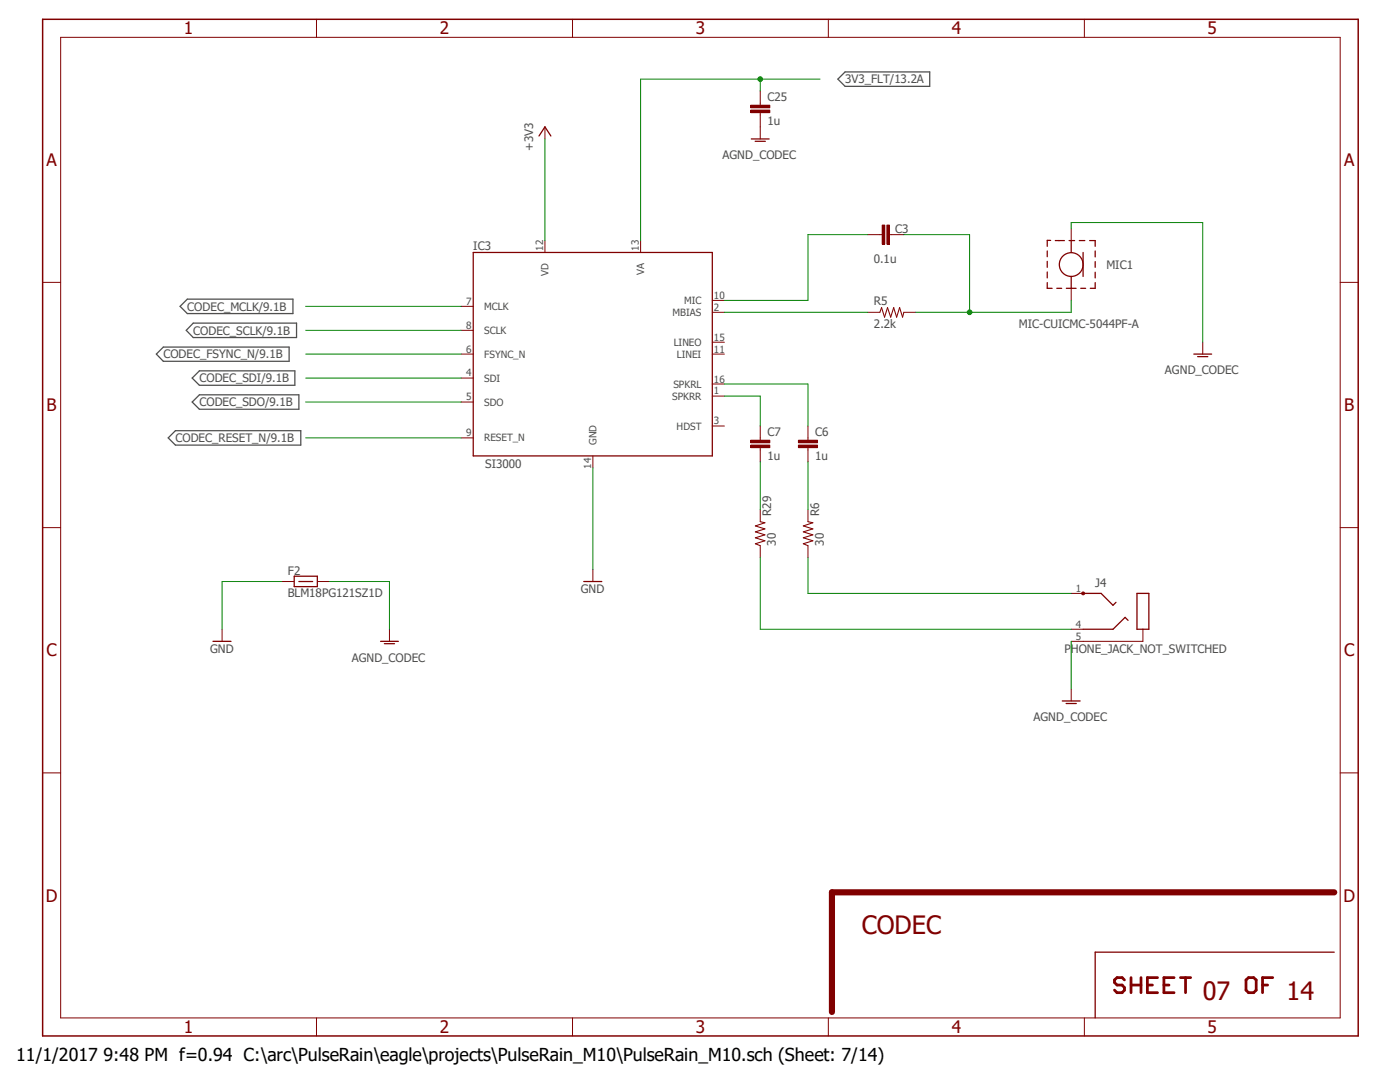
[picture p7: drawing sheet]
<svg xmlns="http://www.w3.org/2000/svg" width="279mm" height="216mm" viewBox="0 0 279 216" stroke-linecap="round" stroke-linejoin="round" font-family="sans-serif">
<path d="M8 3.6l263.4 203.7M271.4 3.6l-263.4 203.7" fill="none" stroke="#fff" stroke-width=".2"/>
<path d="M167.2 15.8l1.5-1.4h16.8v2.8h-16.8zM31.2 70.7l1.4-1.4h25.1v2.8h-25.1zM35.9 61.1l1.5-1.4h21.1v2.9h-21.1zM38.6 64.5h20.6v2.9h-20.6l-1.4-1.5zM39.8 74h19v2.9h-19l-1.4-1.5zM39.8 78.8h19.8v2.9h-19.8l-1.4-1.5zM33.6 87.4l1.4-1.5h25v2.9h-25z" fill="none" stroke="#505050" stroke-width=".25"/>
<path d="M8.5 3.9h262.6v202.8h-262.6z" fill="none" stroke="#800000" stroke-width=".3"/>
<g fill="none" stroke="#800000" stroke-width=".2">
<path d="M12.1 7.5h255.4v195.6h-255.4zM63.2 3.9v3.6M114.3 3.9v3.6M165.3 3.9v3.6M216.4 3.9v3.6M8.5 56.3h3.6M175.6 46.8h.5M177.5 46.8h.5M267.5 56.3h3.6M8.5 105.3h3.6M267.5 105.3h3.6M8.5 154.2h3.6"/>
<path d="M267.5 154.2h3.6M63.2 203.1v3.6M114.3 203.1v3.6M165.3 203.1v3.6M216.4 203.1v3.6"/>
</g>
<path d="M266.3 178.1h-100.3v23.8" fill="none" stroke="#800000" stroke-width="1.2"/>
<g fill="none" stroke="#800000" stroke-width=".55">
<path d="M224.4 195.5l-.5-.4h-1l-.5 .4v.5l.5 .6h1l.5 .5v.5l-.5 .5h-1l-.5-.5M225.7 196.6h2M225.7 195.1v3M227.7 195.1v3M229 196.6h1M231 195.1h-2v3h2M232.3 196.6h1M234.3 195.1h-2v3h2M235.6 195.1h2M236.6 195.1v3M248.7 195.5l.5-.4h1l.5 .4v2.1l-.5 .5h-1l-.5-.5zM252 196.6h1"/>
<path d="M254 195.1h-2v3"/>
</g>
<path d="M266.3 190h-47.7v13.1" fill="none" stroke="#800000" stroke-width=".25"/>
<path d="M177 44.9h.5v3.8h-.5z" fill-rule="evenodd" fill="#800000"/>
<path d="M177 44.9h.5v3.8h-.5z" fill="none" stroke="#800000" stroke-width=".2"/>
<path d="M176.1 44.9h.5v3.8h-.5z" fill-rule="evenodd" fill="#800000"/>
<g fill="none" stroke="#800000" stroke-width=".2">
<path d="M108.8 25.3v2.4M108.8 48v2.4M127.8 48v2.4M142.2 59.9h2.4M173.2 46.8h2.4M176.1 44.9h.5v3.8h-.5zM178 46.8h2.4M92 75.4h2.4M92 70.7h2.4M92 61.1h2.4M92 65.9h2.4M142.2 62.3h2.4"/>
<path d="M142.2 79h2.4M142.2 68.3h2.4M142.2 76.6h2.4M142.2 70.7h2.4M173.2 62.3h2.4M180.4 62.3h2.4M92 80.2h2.4M92 87.4h2.4M118.3 91v2.3M142.2 85h2.4M151.7 101.7v2.4M151.7 108.9v2.4"/>
<path d="M161.2 101.7v2.4M161.2 108.9v2.4M228.1 125.6v2.4h-11.9"/>
</g>
<path d="M175.6 62.3l.3-.9 .6 1.9 .6-1.9 .7 1.9 .6-1.9 .5 1.9 .6-1.9 .6 1.9 .3-1M151.7 104.1l1 .2-2 .6 2 .6-2 .6 2 .6-2 .6 2 .6-2 .6 1 .4M161.2 104.1l1 .2-1.9 .6 1.9 .6-1.9 .6 1.9 .6-1.9 .6 1.9 .6-1.9 .6 .9 .4" fill="none" stroke="#800000" stroke-width=".21"/>
<path d="M107.6 27.1l1.2-1.8 1.1 1.8M94.4 50.4h47.8v40.6h-47.8zM216.2 118.4h3.6l2.3 2.4 .6-.6M226.9 118.4h2.4v7.2h-2.4zM225.1 123.8l-.6-.6-2.4 2.4h-5.9" fill="none" stroke="#800000" stroke-width=".25"/>
<path d="M215.9 118.2h.5l.1 .2-.1 .2h-.5z" fill-rule="evenodd" fill="#800000"/>
<path d="M151.7 20.6v.4M151.7 22.5v.4M118.3 113.6v2.4M213.8 118.4h2.4M215.9 118.2h.5l.1 .2-.1 .2h-.5zM213.8 125.6h2.4M213.8 128h2.4" fill="none" stroke="#800000" stroke-width=".2"/>
<path d="M116.5 116h3.6" fill="none" stroke="#800000" stroke-width=".25"/>
<path d="M149.8 22h3.8v.5h-3.8z" fill-rule="evenodd" fill="#800000"/>
<path d="M149.8 22h3.8v.5h-3.8z" fill="none" stroke="#800000" stroke-width=".2"/>
<path d="M149.8 21h3.8v.5h-3.8z" fill-rule="evenodd" fill="#800000"/>
<path d="M151.7 18.2v2.4M149.8 21h3.8v.5h-3.8zM151.7 22.9v2.4M151.7 87.4v.4M151.7 89.3v.5" fill="none" stroke="#800000" stroke-width=".2"/>
<path d="M149.8 88.8h3.8v.5h-3.8z" fill-rule="evenodd" fill="#800000"/>
<path d="M149.8 88.8h3.8v.5h-3.8z" fill="none" stroke="#800000" stroke-width=".2"/>
<path d="M149.8 87.8h3.8v.5h-3.8z" fill-rule="evenodd" fill="#800000"/>
<path d="M149.8 87.8h3.8v.5h-3.8zM151.7 85v2.4M151.7 89.8v2.4M161.2 87.4v.4M161.2 89.3v.5" fill="none" stroke="#800000" stroke-width=".2"/>
<path d="M159.3 88.8h3.9v.5h-3.9z" fill-rule="evenodd" fill="#800000"/>
<path d="M159.3 88.8h3.9v.5h-3.9z" fill="none" stroke="#800000" stroke-width=".2"/>
<path d="M159.3 87.8h3.9v.5h-3.9z" fill-rule="evenodd" fill="#800000"/>
<path d="M151.7 25.3v2.4M213.8 45.6v2.4M213.8 57.5v2.4M240 68.3v2.4M159.3 87.8h3.9v.5h-3.9zM161.2 85v2.4M161.2 89.8v2.4M56.3 116h2.3M63.4 116h2.4M44.3 125.6v2.4M77.7 125.6v2.4M213.8 137.5v2.4" fill="none" stroke="#800000" stroke-width=".2"/>
<g fill="none" stroke="#800000" stroke-width=".25">
<path d="M149.9 27.7h3.6M150.7 28.2h2M209 56.4v1.1h1M209 50.1v1.1M209 52.2v1.1M209 54.3v1.2M209.7 48h-.7v1.1M210.6 48h1.8M210.9 57.5h1M212.8 57.5h2M213.4 48h1.1M213.8 48v2.4"/>
<path d="M213.8 55.2v2.3M215.4 48h1.1M215.7 57.5h1M216.2 50.4v4.8M217.5 48h1.1v1.1M218.6 56.4v1.1h-1M218.6 50.1v1.2M218.6 52.2v1.1M218.6 54.3v1.2M238.3 70.7h3.5M239 71.2h2M58.7 115v2.1h4.6v-2.1h-4.5"/>
<path d="M59.6 116h2.8M42.5 128h3.6M75.9 128h3.6M76.7 128.4h2M212 139.9h3.6M212.8 140.4h2"/>
<circle cx="213.8" cy="52.8" r="2.37"/>
</g>
<path d="M151.7 15.8v2.4M163.7 15.8h-35.9v32.2M108.8 27.7v20.3M173.2 46.8h-12v13.1h-16.6M144.6 76.6h16.6v8.4M144.6 62.3h28.6M144.6 79h7.1v6M151.7 92.2v9.5M161.2 92.2v9.5M151.7 111.3v14.3h62.1M161.2 111.3v7.1h52.6" fill="none" stroke="#008000" stroke-width=".2"/>
<circle cx="151.7" cy="15.8" r=".46" fill="#008000"/>
<g fill="none" stroke="#008000" stroke-width=".2">
<path d="M180.4 46.8h13.1v15.5M213.8 59.9v2.4h-31M61 61.1h31M61 65.9h31M61 70.7h31M61 75.4h31M61 80.2h31M61 87.4h31M118.3 93.3v20.3M56.3 116h-12v9.6"/>
<circle cx="151.7" cy="15.8" r=".46"/>
</g>
<circle cx="193.5" cy="62.3" r=".46" fill="#008000"/>
<g fill="none" stroke="#008000" stroke-width=".2">
<path d="M213.8 45.6v-1.2h26.2v23.9M65.8 116h11.9v9.6M213.8 128v9.5"/>
<circle cx="193.5" cy="62.3" r=".46"/>
</g>
<g font-size="5" fill="#800000">
<text x="172" y="186.4">CODEC</text>
<text x="240" y="199.6">07</text>
<text x="256.7" y="199.6">14</text>
</g>
<text font-size="3.6" x="3.2" y="211.7">11/1/2017 9:48 PM f=0.94 C:\arc\PulseRain\eagle\projects\PulseRain_M10\PulseRain_M10.sch (Sheet: 7/14)</text>
<g font-size="3.4" fill="#800000">
<text x="36.7" y="6.9">1</text>
<text x="87.8" y="6.9">2</text>
<text x="138.9" y="6.9">3</text>
<text x="190" y="6.9">4</text>
<text x="241" y="6.9">5</text>
<text x="9.3" y="33.1">A</text>
<text x="268.3" y="33.1">A</text>
<text x="9.3" y="82">B</text>
<text x="268.3" y="82">B</text>
<text x="9.3" y="131">C</text>
<text x="268.3" y="131">C</text>
<text x="9.1" y="179.9">D</text>
<text x="268.1" y="179.9">D</text>
<text x="36.7" y="206.2">1</text>
<text x="87.8" y="206.2">2</text>
<text x="138.9" y="206.2">3</text>
<text x="190" y="206.2">4</text>
<text x="241" y="206.2">5</text>
</g>
<g font-size="2.3" fill="#505050">
<text x="168.7" y="16.6">3V3_FLT/13.2A</text>
<text x="153.2" y="20.2">C25</text>
<text x="153.2" y="25">1u</text>
<text x="106.4" y="30.1" transform="rotate(-90 106.4 30.1)">+3V3</text>
<text x="144.2" y="31.8">AGND_CODEC</text>
<text x="178.6" y="46.4">C3</text>
<text x="94.4" y="49.8">IC3</text>
<text x="174.4" y="52.4">0.1u</text>
<text x="220.8" y="53.6">MIC1</text>
<text x="37.4" y="62">CODEC_MCLK/9.1B</text>
<text x="174.4" y="65.4">2.2k</text>
<text x="174.4" y="60.9">R5</text>
<text x="203.3" y="65.4">MIC-CUICMC-5044PF-A</text>
<text x="32.6" y="71.5">CODEC_FSYNC_N/9.1B</text>
<text x="38.6" y="66.8">CODEC_SCLK/9.1B</text>
<text x="39.8" y="76.3">CODEC_SDI/9.1B</text>
<text x="232.5" y="74.7">AGND_CODEC</text>
<text x="39.8" y="81.1">CODEC_SDO/9.1B</text>
<text x="35" y="88.2">CODEC_RESET_N/9.1B</text>
<text x="153.2" y="87">C7</text>
<text x="162.7" y="87">C6</text>
<text x="96.8" y="93.3">SI3000</text>
<text x="153.2" y="91.8">1u</text>
<text x="162.7" y="91.8">1u</text>
<text x="153.9" y="102.9" transform="rotate(-90 153.9 102.9)">R29</text>
<text x="163.5" y="102.9" transform="rotate(-90 163.5 102.9)">R6</text>
<text x="154.8" y="108.9" transform="rotate(-90 154.8 108.9)">30</text>
<text x="164.4" y="108.9" transform="rotate(-90 164.4 108.9)">30</text>
<text x="57.4" y="119.1">BLM18PG121SZ1D</text>
<text x="57.4" y="114.7">F2</text>
<text x="115.9" y="118.4">GND</text>
<text x="218.6" y="117.2">J4</text>
<text x="41.9" y="130.3">GND</text>
<text x="70.2" y="132">AGND_CODEC</text>
<text x="212.4" y="130.3">PHONE_JACK_NOT_SWITCHED</text>
<text x="206.3" y="143.9">AGND_CODEC</text>
</g>
<g font-size="2" fill="#505050">
<text x="108.4" y="50" transform="rotate(-90 108.4 50)">12</text>
<text x="127.5" y="50" transform="rotate(-90 127.5 50)">13</text>
<text x="109.5" y="55.1" transform="rotate(-90 109.5 55.1)">VD</text>
<text x="128.6" y="54.9" transform="rotate(-90 128.6 54.9)">VA</text>
<text x="142.5" y="59.6">10</text>
<text x="93" y="60.8">7</text>
<text x="93" y="65.6">8</text>
<text x="96.6" y="61.8">MCLK</text>
<text x="134.2" y="63">MBIAS</text>
<text x="136.5" y="60.7">MIC</text>
<text x="142.5" y="62">2</text>
<text x="93" y="70.4">6</text>
<text x="96.6" y="71.4">FSYNC_N</text>
<text x="96.6" y="66.6">SCLK</text>
<text x="134.4" y="69">LINEO</text>
<text x="135.1" y="71.4">LINEI</text>
<text x="142.5" y="67.9">15</text>
<text x="142.5" y="70.4">11</text>
<text x="93" y="75.1">4</text>
<text x="96.6" y="76.2">SDI</text>
<text x="134.4" y="77.4">SPKRL</text>
<text x="142.5" y="76.3">16</text>
<text x="93" y="79.9">5</text>
<text x="96.6" y="80.9">SDO</text>
<text x="134.2" y="79.8">SPKRR</text>
<text x="142.5" y="78.7">1</text>
<text x="93" y="87">9</text>
<text x="96.6" y="88.1">RESET_N</text>
<text x="119" y="88.8" transform="rotate(-90 119 88.8)">GND</text>
<text x="135" y="85.7">HDST</text>
<text x="142.5" y="84.7">3</text>
<text x="118" y="93.5" transform="rotate(-90 118 93.5)">14</text>
<text x="214.7" y="118.1">1</text>
<text x="214.7" y="125.2">4</text>
<text x="214.7" y="127.6">5</text>
</g>
</svg>
